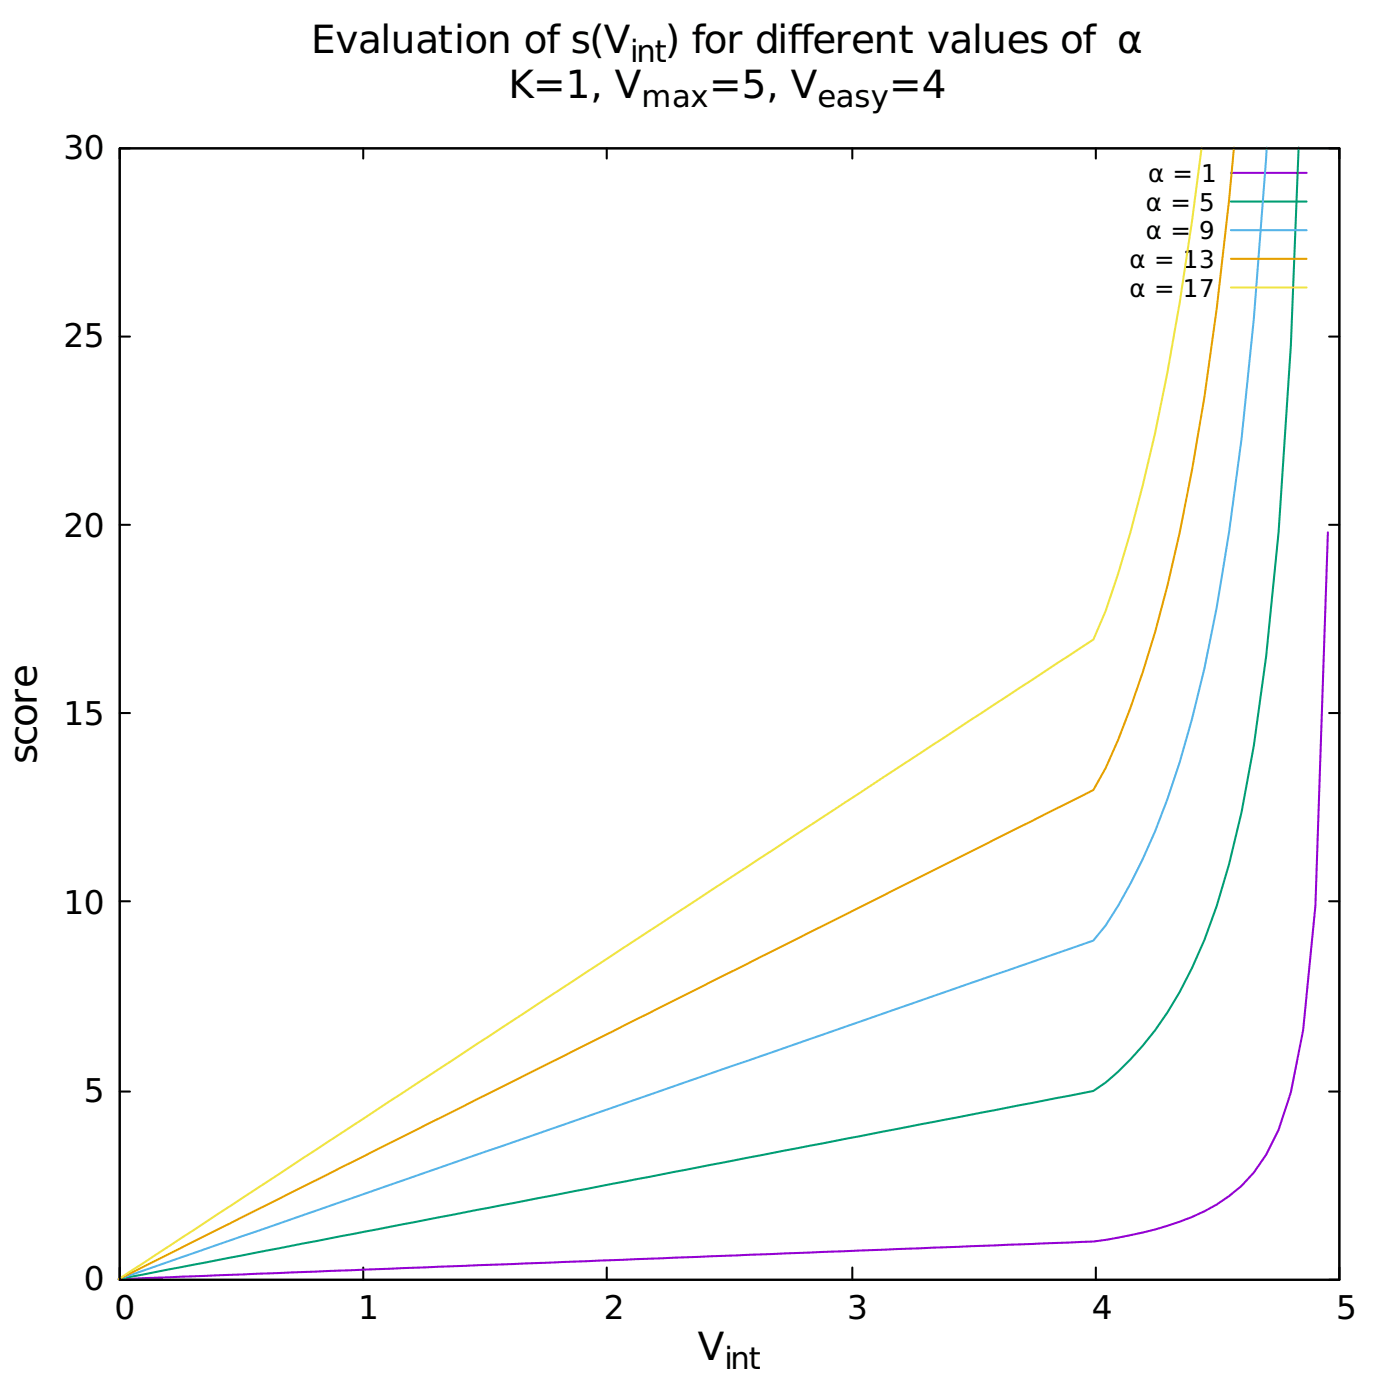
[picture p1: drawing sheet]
<svg xmlns="http://www.w3.org/2000/svg" width="240mm" height="241mm" viewBox="0 0 240 241" stroke-linecap="round" stroke-linejoin="round" font-family="sans-serif">
<g fill="none" stroke="#000" stroke-width=".35">
<path d="M20.6 25.6h210.2v195h-210.2zM22.4 25.6h-1.8v1.7M62.6 25.6v1.7M104.6 25.6v1.7M146.9 25.6v1.7M188.8 25.6v1.7M229 25.6h1.8v1.7M20.6 58h1.8M229 58h1.8M20.6 90.5h1.8M229 90.5h1.8M20.6 122.9h1.8"/>
<path d="M229 122.9h1.8M20.6 155.3h1.8M229 155.3h1.8M20.6 188.1h1.8M229 188.1h1.8M20.6 218.5v2.1h1.8M62.6 218.5v2.1M104.6 218.5v2.1M146.9 218.5v2.1M188.8 218.5v2.1M230.8 218.5v2.1h-1.8"/>
</g>
<path d="M212.1 29.8h13.1M228.8 91.8l-2.1 64.3-2.1 21.5-2.1 10.7-2.2 6.4a26.7 26.7 0 0 1-17 15.9 73.4 73.4 0 0 1-14.9 3.4l-167.9 6.5" fill="none" stroke="#9400d3" stroke-width=".35"/>
<path d="M212.1 34.7h13.1M223.8 25.4l-1.3 34.2-2.2 32.2-2.1 21.4-2.1 15.3a159.4 159.4 0 0 1-8.5 33.5 61.8 61.8 0 0 1-14.9 22.7l-2.2 1.9-2.1 1.4-167.9 32.5" fill="none" stroke="#009e73" stroke-width=".35"/>
<path d="M212.1 39.7h13.1M218.3 25.4a823.9 823.9 0 0 1-6.5 66.4 244.6 244.6 0 0 1-10.6 45.9 102.1 102.1 0 0 1-10.7 21.8l-2.1 2.6-167.9 58.4" fill="none" stroke="#56b4e9" stroke-width=".35"/>
<path d="M212.6 25.4a587.2 587.2 0 0 1-9.3 66.4 193.3 193.3 0 0 1-12.8 40.6l-2.1 3.8-167.9 84.3M212.1 44.6h13.1" fill="none" stroke="#e69f00" stroke-width=".35"/>
<path d="M207.1 25.4a544.1 544.1 0 0 1-8 49.2 258.4 258.4 0 0 1-8.6 30.7l-2.1 4.9-167.9 110.3M212.1 49.5h13.1" fill="none" stroke="#f0e442" stroke-width=".35"/>
<g font-size="6.7">
<text x="53.6" y="9.1">Evaluation of s(V</text>
<text x="114.6" y="9.1">) for different values of α</text>
<text x="87.6" y="16.9">K=1, V</text>
<text x="122.2" y="16.9">=5, V</text>
<text x="153.2" y="16.9">=4</text>
<text x="6.3" y="131.7" transform="rotate(-90 6.3 131.7)">score</text>
<text x="120.3" y="234.5">V</text>
</g>
<g font-size="5.6">
<text x="10.9" y="27.3">30</text>
<text x="10.9" y="59.8">25</text>
<text x="10.9" y="92.6">20</text>
<text x="10.9" y="125">15</text>
<text x="10.9" y="157.5">10</text>
<text x="14.5" y="189.9">5</text>
<text x="14.5" y="222.3">0</text>
<text x="19.7" y="227.3">0</text>
<text x="61.7" y="227.3">1</text>
<text x="104" y="227.3">2</text>
<text x="146" y="227.3">3</text>
<text x="188.1" y="227.3">4</text>
<text x="230.3" y="227.3">5</text>
</g>
<g font-size="5.3">
<text x="108.6" y="10.6">int</text>
<text x="110.6" y="18.4">max</text>
<text x="140.9" y="18.4">easy</text>
<text x="124.8" y="236">int</text>
</g>
<g font-size="4.2">
<text x="197.8" y="31.4">α = 1</text>
<text x="197.5" y="36.3">α = 5</text>
<text x="197.5" y="41.3">α = 9</text>
<text x="194.7" y="46.2">α = 13</text>
<text x="194.7" y="51.1">α = 17</text>
</g>
</svg>
